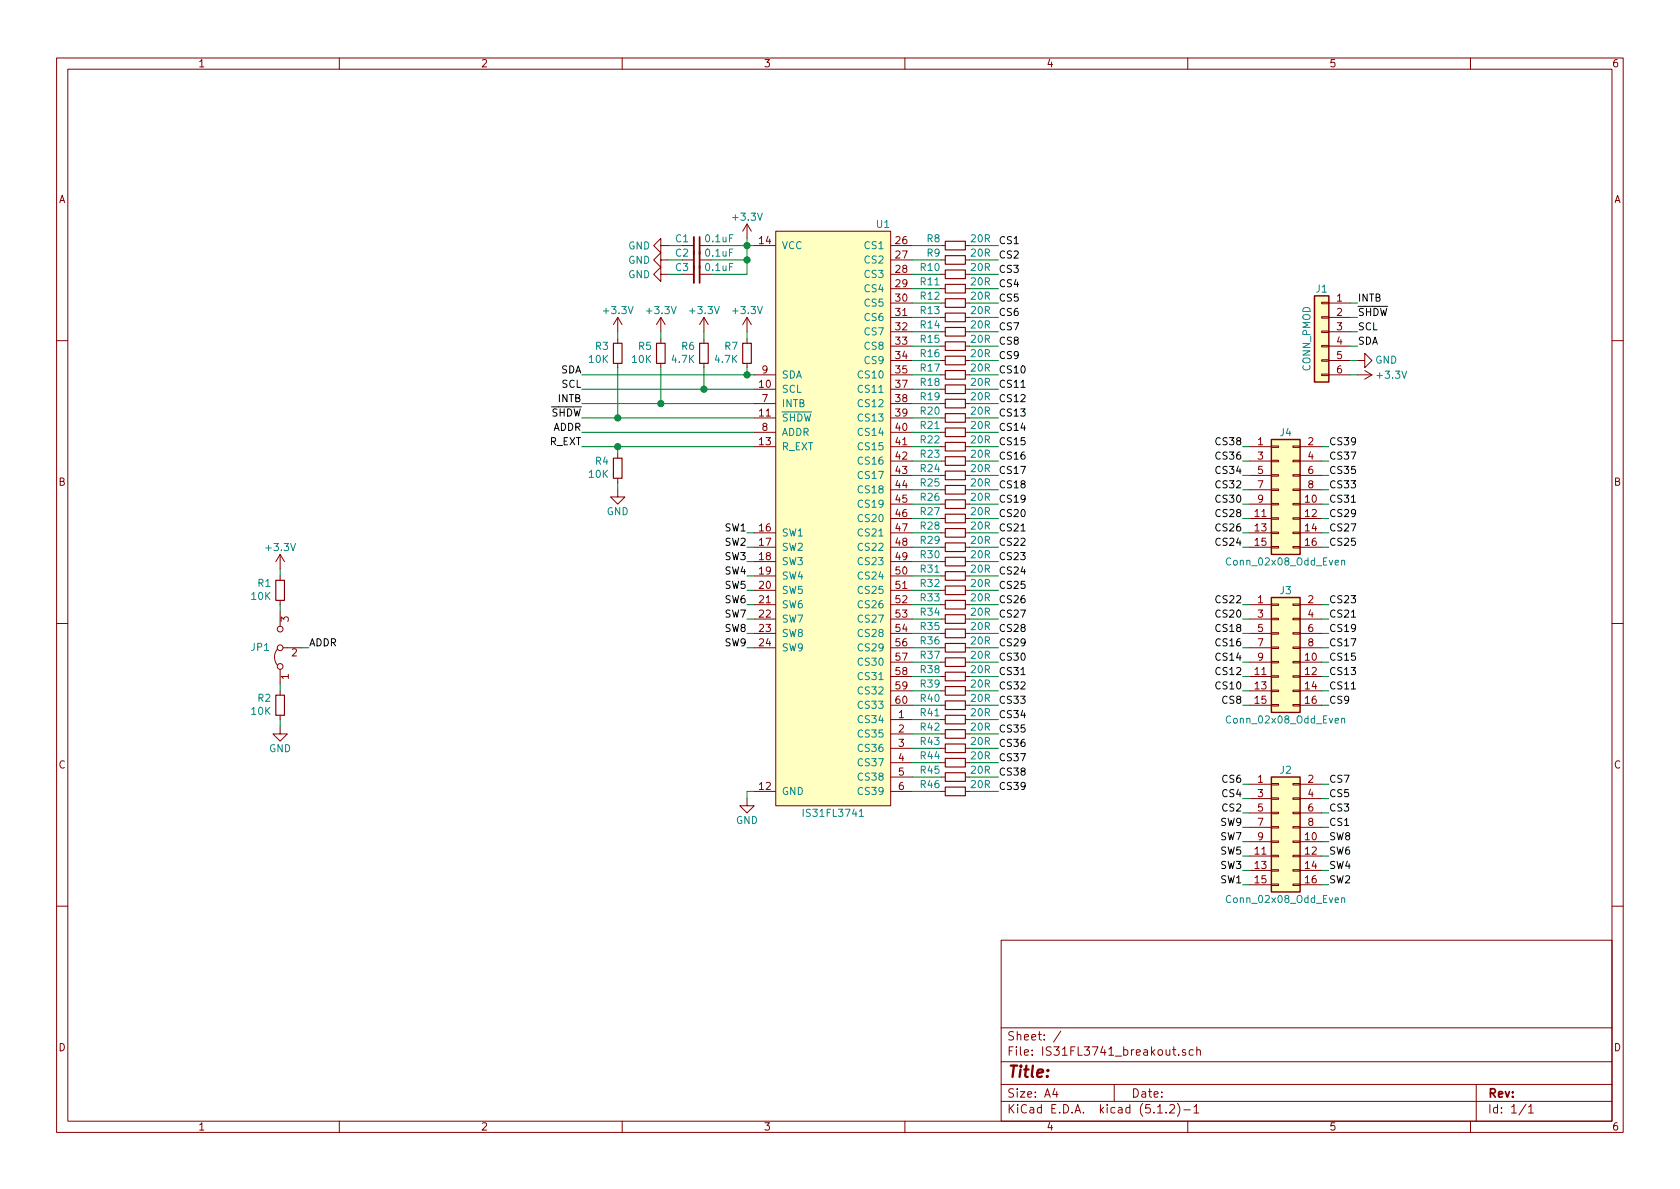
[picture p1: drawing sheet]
EESchema Schematic File Version 4
EELAYER 29 0
EELAYER END
$Descr A4 11693 8268
encoding utf-8
Sheet 1 1
Title ""
Date ""
Rev ""
Comp ""
Comment1 ""
Comment2 ""
Comment3 ""
Comment4 ""
$EndDescr
$Comp
L Driver_LED_Extra:IS31FL3741 U1
U 1 1
P 5800 3500
F 0 "U1" H 6200 5450 50  0000 R CNN
F 1 "IS31FL3741" H 5800 1350 50  0000 C CNN
F 2 "Package_DFN_QFN_Extra:QFN-60_EP_7x7_Pitch0.4mm" H 5800 3500 50  0001 C CNN
F 3 "http://ams.issi.com/WW/pdf/IS31FL3741.pdf" H 5800 3500 50  0001 C CNN
	1    5800 3500
	1    0    0    -1  
$EndComp
Wire Wire Line
	5250 5500 5200 5500
Wire Wire Line
	5200 5500 5200 5550
$Comp
L power:GND #PWR012
U 1 1
P 5200 5550
F 0 "#PWR012" H 5200 5300 50  0001 C CNN
F 1 "GND" H 5200 5400 50  0000 C CNN
F 2 "" H 5200 5550 50  0001 C CNN
F 3 "" H 5200 5550 50  0001 C CNN
	1    5200 5550
	1    0    0    -1  
$EndComp
Wire Wire Line
	5250 1700 5200 1700
Wire Wire Line
	5200 1700 5200 1650
Connection ~ 5200 1700
$Comp
L power:+3.3V #PWR010
U 1 1
P 5200 1650
F 0 "#PWR010" H 5200 1500 50  0001 C CNN
F 1 "+3.3V" H 5200 1800 50  0000 C CNN
F 2 "" H 5200 1650 50  0001 C CNN
F 3 "" H 5200 1650 50  0001 C CNN
	1    5200 1650
	1    0    0    -1  
$EndComp
$Comp
L Device:C_Small C1
U 1 1
P 4850 1700
F 0 "C1" V 4800 1650 50  0000 R CNN
F 1 "0.1uF" V 4800 1750 50  0000 L CNN
F 2 "Capacitor_SMD:C_0603_1608Metric" H 4850 1700 50  0001 C CNN
F 3 "~" H 4850 1700 50  0001 C CNN
	1    4850 1700
	0    1    1    0   
$EndComp
Wire Wire Line
	4950 1700 5200 1700
Wire Wire Line
	4750 1700 4650 1700
$Comp
L power:GND #PWR06
U 1 1
P 4650 1700
F 0 "#PWR06" H 4650 1450 50  0001 C CNN
F 1 "GND" V 4650 1500 50  0000 C CNN
F 2 "" H 4650 1700 50  0001 C CNN
F 3 "" H 4650 1700 50  0001 C CNN
	1    4650 1700
	0    1    1    0   
$EndComp
$Comp
L Device:C_Small C2
U 1 1
P 4850 1800
F 0 "C2" V 4800 1750 50  0000 R CNN
F 1 "0.1uF" V 4800 1850 50  0000 L CNN
F 2 "Capacitor_SMD:C_0603_1608Metric" H 4850 1800 50  0001 C CNN
F 3 "~" H 4850 1800 50  0001 C CNN
	1    4850 1800
	0    1    1    0   
$EndComp
Wire Wire Line
	4950 1800 5200 1800
Wire Wire Line
	4750 1800 4650 1800
$Comp
L power:GND #PWR07
U 1 1
P 4650 1800
F 0 "#PWR07" H 4650 1550 50  0001 C CNN
F 1 "GND" V 4650 1600 50  0000 C CNN
F 2 "" H 4650 1800 50  0001 C CNN
F 3 "" H 4650 1800 50  0001 C CNN
	1    4650 1800
	0    1    1    0   
$EndComp
$Comp
L Device:C_Small C3
U 1 1
P 4850 1900
F 0 "C3" V 4800 1850 50  0000 R CNN
F 1 "0.1uF" V 4800 1950 50  0000 L CNN
F 2 "Capacitor_SMD:C_0603_1608Metric" H 4850 1900 50  0001 C CNN
F 3 "~" H 4850 1900 50  0001 C CNN
	1    4850 1900
	0    1    1    0   
$EndComp
Wire Wire Line
	4950 1900 5200 1900
Wire Wire Line
	4750 1900 4650 1900
$Comp
L power:GND #PWR08
U 1 1
P 4650 1900
F 0 "#PWR08" H 4650 1650 50  0001 C CNN
F 1 "GND" V 4650 1700 50  0000 C CNN
F 2 "" H 4650 1900 50  0001 C CNN
F 3 "" H 4650 1900 50  0001 C CNN
	1    4650 1900
	0    1    1    0   
$EndComp
Wire Wire Line
	5200 1900 5200 1800
Wire Wire Line
	5200 1800 5200 1700
Connection ~ 5200 1800
Wire Wire Line
	5250 2600 5200 2600
Text Label 4050 2600 2    50   ~ 0
SDA
Wire Wire Line
	5250 2700 4900 2700
Wire Wire Line
	5250 2800 4600 2800
Wire Wire Line
	5250 2900 4300 2900
Wire Wire Line
	5250 3100 4300 3100
Text Label 4050 2700 2    50   ~ 0
SCL
Text Label 4050 2800 2    50   ~ 0
INTB
Text Label 4050 2900 2    50   ~ 0
~SHDW~
Text Label 4050 3100 2    50   ~ 0
R_EXT
Wire Wire Line
	5200 2600 5200 2550
Connection ~ 5200 2600
Wire Wire Line
	5200 2600 4050 2600
$Comp
L Device:R_Small R7
U 1 1
P 5200 2450
F 0 "R7" H 5142 2404 50  0000 R CNN
F 1 "4.7K" H 5142 2495 50  0000 R CNN
F 2 "Resistor_SMD:R_0603_1608Metric" H 5200 2450 50  0001 C CNN
F 3 "~" H 5200 2450 50  0001 C CNN
	1    5200 2450
	1    0    0    1   
$EndComp
$Comp
L Device:R_Small R6
U 1 1
P 4900 2450
F 0 "R6" H 4842 2404 50  0000 R CNN
F 1 "4.7K" H 4842 2495 50  0000 R CNN
F 2 "Resistor_SMD:R_0603_1608Metric" H 4900 2450 50  0001 C CNN
F 3 "~" H 4900 2450 50  0001 C CNN
	1    4900 2450
	1    0    0    1   
$EndComp
$Comp
L Device:R_Small R5
U 1 1
P 4600 2450
F 0 "R5" H 4542 2404 50  0000 R CNN
F 1 "10K" H 4542 2495 50  0000 R CNN
F 2 "Resistor_SMD:R_0603_1608Metric" H 4600 2450 50  0001 C CNN
F 3 "~" H 4600 2450 50  0001 C CNN
	1    4600 2450
	1    0    0    1   
$EndComp
Wire Wire Line
	4900 2550 4900 2700
Connection ~ 4900 2700
Wire Wire Line
	4900 2700 4050 2700
Wire Wire Line
	4600 2550 4600 2800
Connection ~ 4600 2800
Wire Wire Line
	4600 2800 4050 2800
Wire Wire Line
	4600 2350 4600 2300
Wire Wire Line
	4900 2350 4900 2300
Wire Wire Line
	5200 2350 5200 2300
$Comp
L power:+3.3V #PWR011
U 1 1
P 5200 2300
F 0 "#PWR011" H 5200 2150 50  0001 C CNN
F 1 "+3.3V" H 5200 2450 50  0000 C CNN
F 2 "" H 5200 2300 50  0001 C CNN
F 3 "" H 5200 2300 50  0001 C CNN
	1    5200 2300
	1    0    0    -1  
$EndComp
$Comp
L power:+3.3V #PWR09
U 1 1
P 4900 2300
F 0 "#PWR09" H 4900 2150 50  0001 C CNN
F 1 "+3.3V" H 4900 2450 50  0000 C CNN
F 2 "" H 4900 2300 50  0001 C CNN
F 3 "" H 4900 2300 50  0001 C CNN
	1    4900 2300
	1    0    0    -1  
$EndComp
$Comp
L power:+3.3V #PWR05
U 1 1
P 4600 2300
F 0 "#PWR05" H 4600 2150 50  0001 C CNN
F 1 "+3.3V" H 4600 2450 50  0000 C CNN
F 2 "" H 4600 2300 50  0001 C CNN
F 3 "" H 4600 2300 50  0001 C CNN
	1    4600 2300
	1    0    0    -1  
$EndComp
$Comp
L Device:R_Small R3
U 1 1
P 4300 2450
F 0 "R3" H 4242 2404 50  0000 R CNN
F 1 "10K" H 4242 2495 50  0000 R CNN
F 2 "Resistor_SMD:R_0603_1608Metric" H 4300 2450 50  0001 C CNN
F 3 "~" H 4300 2450 50  0001 C CNN
	1    4300 2450
	1    0    0    1   
$EndComp
Wire Wire Line
	4300 2550 4300 2900
Connection ~ 4300 2900
Wire Wire Line
	4300 2900 4050 2900
Wire Wire Line
	4300 2350 4300 2300
$Comp
L power:+3.3V #PWR03
U 1 1
P 4300 2300
F 0 "#PWR03" H 4300 2150 50  0001 C CNN
F 1 "+3.3V" H 4300 2450 50  0000 C CNN
F 2 "" H 4300 2300 50  0001 C CNN
F 3 "" H 4300 2300 50  0001 C CNN
	1    4300 2300
	1    0    0    -1  
$EndComp
$Comp
L Device:R_Small R4
U 1 1
P 4300 3250
F 0 "R4" H 4242 3204 50  0000 R CNN
F 1 "10K" H 4242 3295 50  0000 R CNN
F 2 "Resistor_SMD:R_0603_1608Metric" H 4300 3250 50  0001 C CNN
F 3 "~" H 4300 3250 50  0001 C CNN
	1    4300 3250
	1    0    0    1   
$EndComp
$Comp
L Device:R_Small R2
U 1 1
P 1950 4900
F 0 "R2" H 1892 4854 50  0000 R CNN
F 1 "10K" H 1892 4945 50  0000 R CNN
F 2 "Resistor_SMD:R_0603_1608Metric" H 1950 4900 50  0001 C CNN
F 3 "~" H 1950 4900 50  0001 C CNN
	1    1950 4900
	1    0    0    1   
$EndComp
Wire Wire Line
	1950 4800 1950 4750
Wire Wire Line
	4300 3150 4300 3100
Connection ~ 4300 3100
Wire Wire Line
	4300 3100 4050 3100
$Comp
L power:GND #PWR04
U 1 1
P 4300 3400
F 0 "#PWR04" H 4300 3150 50  0001 C CNN
F 1 "GND" H 4300 3250 50  0000 C CNN
F 2 "" H 4300 3400 50  0001 C CNN
F 3 "" H 4300 3400 50  0001 C CNN
	1    4300 3400
	1    0    0    -1  
$EndComp
$Comp
L power:GND #PWR02
U 1 1
P 1950 5050
F 0 "#PWR02" H 1950 4800 50  0001 C CNN
F 1 "GND" H 1950 4900 50  0000 C CNN
F 2 "" H 1950 5050 50  0001 C CNN
F 3 "" H 1950 5050 50  0001 C CNN
	1    1950 5050
	-1   0    0    -1  
$EndComp
Wire Wire Line
	1950 5000 1950 5050
Wire Wire Line
	4300 3350 4300 3400
Wire Wire Line
	5250 3700 5200 3700
Wire Wire Line
	5250 3800 5200 3800
Wire Wire Line
	5250 3900 5200 3900
Wire Wire Line
	5250 4000 5200 4000
Wire Wire Line
	5250 4100 5200 4100
Wire Wire Line
	5250 4200 5200 4200
Wire Wire Line
	5250 4300 5200 4300
Wire Wire Line
	5250 4400 5200 4400
Wire Wire Line
	5250 4500 5200 4500
Text Label 5200 3700 2    50   ~ 0
SW1
Text Label 5200 3800 2    50   ~ 0
SW2
Text Label 5200 3900 2    50   ~ 0
SW3
Text Label 5200 4000 2    50   ~ 0
SW4
Text Label 5200 4100 2    50   ~ 0
SW5
Text Label 5200 4200 2    50   ~ 0
SW6
Text Label 5200 4300 2    50   ~ 0
SW7
Text Label 5200 4400 2    50   ~ 0
SW8
Text Label 5200 4500 2    50   ~ 0
SW9
$Comp
L Device:R_Small R8
U 1 1
P 6650 1700
F 0 "R8" V 6600 1600 50  0000 R CNN
F 1 "20R" V 6600 1800 50  0000 L CNN
F 2 "Resistor_SMD:R_0603_1608Metric" H 6650 1700 50  0001 C CNN
F 3 "~" H 6650 1700 50  0001 C CNN
	1    6650 1700
	0    1    1    0   
$EndComp
Wire Wire Line
	6350 1700 6550 1700
Wire Wire Line
	6750 1700 6950 1700
Wire Wire Line
	6350 1800 6550 1800
Wire Wire Line
	6350 1900 6550 1900
Wire Wire Line
	6350 2000 6550 2000
Wire Wire Line
	6350 2100 6550 2100
Wire Wire Line
	6350 2200 6550 2200
Wire Wire Line
	6350 2300 6550 2300
Wire Wire Line
	6350 2400 6550 2400
Wire Wire Line
	6350 2500 6550 2500
Wire Wire Line
	6350 2600 6550 2600
Wire Wire Line
	6350 2700 6550 2700
Wire Wire Line
	6350 2800 6550 2800
Wire Wire Line
	6350 2900 6550 2900
Wire Wire Line
	6350 3000 6550 3000
Wire Wire Line
	6350 3100 6550 3100
Wire Wire Line
	6350 3200 6550 3200
Wire Wire Line
	6350 3300 6550 3300
Wire Wire Line
	6350 3400 6550 3400
Wire Wire Line
	6350 3500 6550 3500
Wire Wire Line
	6350 3600 6550 3600
Wire Wire Line
	6350 3700 6550 3700
Wire Wire Line
	6350 3800 6550 3800
Wire Wire Line
	6350 3900 6550 3900
Wire Wire Line
	6350 4000 6550 4000
Wire Wire Line
	6350 4100 6550 4100
Wire Wire Line
	6350 4200 6550 4200
Wire Wire Line
	6350 4300 6550 4300
Wire Wire Line
	6350 4400 6550 4400
Wire Wire Line
	6350 4500 6550 4500
Wire Wire Line
	6350 4600 6550 4600
Wire Wire Line
	6350 4700 6550 4700
Wire Wire Line
	6350 4800 6550 4800
Wire Wire Line
	6350 4900 6550 4900
Wire Wire Line
	6350 5000 6550 5000
Wire Wire Line
	6350 5100 6550 5100
Wire Wire Line
	6350 5200 6550 5200
Wire Wire Line
	6350 5300 6550 5300
Wire Wire Line
	6350 5400 6550 5400
Wire Wire Line
	6350 5500 6550 5500
Wire Wire Line
	6750 1800 6950 1800
Wire Wire Line
	6750 1900 6950 1900
Wire Wire Line
	6750 2000 6950 2000
Wire Wire Line
	6750 2100 6950 2100
Wire Wire Line
	6750 2200 6950 2200
Wire Wire Line
	6750 2300 6950 2300
Wire Wire Line
	6750 2400 6950 2400
Wire Wire Line
	6750 2500 6950 2500
Wire Wire Line
	6750 2600 6950 2600
Wire Wire Line
	6750 2700 6950 2700
Wire Wire Line
	6750 2800 6950 2800
Wire Wire Line
	6750 2900 6950 2900
Wire Wire Line
	6750 3000 6950 3000
Wire Wire Line
	6750 3100 6950 3100
Wire Wire Line
	6750 3200 6950 3200
Wire Wire Line
	6750 3300 6950 3300
Wire Wire Line
	6750 3400 6950 3400
Wire Wire Line
	6750 3500 6950 3500
Wire Wire Line
	6750 3600 6950 3600
Wire Wire Line
	6750 3700 6950 3700
Wire Wire Line
	6750 3800 6950 3800
Wire Wire Line
	6750 3900 6950 3900
Wire Wire Line
	6750 4000 6950 4000
Wire Wire Line
	6750 4100 6950 4100
Wire Wire Line
	6750 4200 6950 4200
Wire Wire Line
	6750 4300 6950 4300
Wire Wire Line
	6750 4400 6950 4400
Wire Wire Line
	6750 4500 6950 4500
Wire Wire Line
	6750 4600 6950 4600
Wire Wire Line
	6750 4700 6950 4700
Wire Wire Line
	6750 4800 6950 4800
Wire Wire Line
	6750 4900 6950 4900
Wire Wire Line
	6750 5000 6950 5000
Wire Wire Line
	6750 5100 6950 5100
Wire Wire Line
	6750 5200 6950 5200
Wire Wire Line
	6750 5300 6950 5300
Wire Wire Line
	6750 5400 6950 5400
Wire Wire Line
	6750 5500 6950 5500
Text Label 6950 1700 0    50   ~ 0
CS1
Text Label 6950 1800 0    50   ~ 0
CS2
Text Label 6950 1900 0    50   ~ 0
CS3
Text Label 6950 2000 0    50   ~ 0
CS4
Text Label 6950 2100 0    50   ~ 0
CS5
Text Label 6950 2200 0    50   ~ 0
CS6
Text Label 6950 2300 0    50   ~ 0
CS7
Text Label 6950 2400 0    50   ~ 0
CS8
Text Label 6950 2500 0    50   ~ 0
CS9
Text Label 6950 2600 0    50   ~ 0
CS10
Text Label 6950 2700 0    50   ~ 0
CS11
Text Label 6950 2800 0    50   ~ 0
CS12
Text Label 6950 2900 0    50   ~ 0
CS13
Text Label 6950 3000 0    50   ~ 0
CS14
Text Label 6950 3100 0    50   ~ 0
CS15
Text Label 6950 3200 0    50   ~ 0
CS16
Text Label 6950 3300 0    50   ~ 0
CS17
Text Label 6950 3400 0    50   ~ 0
CS18
Text Label 6950 3500 0    50   ~ 0
CS19
Text Label 6950 3600 0    50   ~ 0
CS20
Text Label 6950 3700 0    50   ~ 0
CS21
Text Label 6950 3800 0    50   ~ 0
CS22
Text Label 6950 3900 0    50   ~ 0
CS23
Text Label 6950 4000 0    50   ~ 0
CS24
Text Label 6950 4100 0    50   ~ 0
CS25
Text Label 6950 4200 0    50   ~ 0
CS26
Text Label 6950 4300 0    50   ~ 0
CS27
Text Label 6950 4400 0    50   ~ 0
CS28
Text Label 6950 4500 0    50   ~ 0
CS29
Text Label 6950 4600 0    50   ~ 0
CS30
Text Label 6950 4700 0    50   ~ 0
CS31
Text Label 6950 4800 0    50   ~ 0
CS32
Text Label 6950 4900 0    50   ~ 0
CS33
Text Label 6950 5000 0    50   ~ 0
CS34
Text Label 6950 5100 0    50   ~ 0
CS35
Text Label 6950 5200 0    50   ~ 0
CS36
Text Label 6950 5300 0    50   ~ 0
CS37
Text Label 6950 5400 0    50   ~ 0
CS38
Text Label 6950 5500 0    50   ~ 0
CS39
$Comp
L Device:R_Small R9
U 1 1
P 6650 1800
F 0 "R9" V 6600 1700 50  0000 R CNN
F 1 "20R" V 6600 1900 50  0000 L CNN
F 2 "Resistor_SMD:R_0603_1608Metric" H 6650 1800 50  0001 C CNN
F 3 "~" H 6650 1800 50  0001 C CNN
	1    6650 1800
	0    1    1    0   
$EndComp
$Comp
L Device:R_Small R10
U 1 1
P 6650 1900
F 0 "R10" V 6600 1800 50  0000 R CNN
F 1 "20R" V 6600 2000 50  0000 L CNN
F 2 "Resistor_SMD:R_0603_1608Metric" H 6650 1900 50  0001 C CNN
F 3 "~" H 6650 1900 50  0001 C CNN
	1    6650 1900
	0    1    1    0   
$EndComp
$Comp
L Device:R_Small R11
U 1 1
P 6650 2000
F 0 "R11" V 6600 1900 50  0000 R CNN
F 1 "20R" V 6600 2100 50  0000 L CNN
F 2 "Resistor_SMD:R_0603_1608Metric" H 6650 2000 50  0001 C CNN
F 3 "~" H 6650 2000 50  0001 C CNN
	1    6650 2000
	0    1    1    0   
$EndComp
$Comp
L Device:R_Small R12
U 1 1
P 6650 2100
F 0 "R12" V 6600 2000 50  0000 R CNN
F 1 "20R" V 6600 2200 50  0000 L CNN
F 2 "Resistor_SMD:R_0603_1608Metric" H 6650 2100 50  0001 C CNN
F 3 "~" H 6650 2100 50  0001 C CNN
	1    6650 2100
	0    1    1    0   
$EndComp
$Comp
L Device:R_Small R13
U 1 1
P 6650 2200
F 0 "R13" V 6600 2100 50  0000 R CNN
F 1 "20R" V 6600 2300 50  0000 L CNN
F 2 "Resistor_SMD:R_0603_1608Metric" H 6650 2200 50  0001 C CNN
F 3 "~" H 6650 2200 50  0001 C CNN
	1    6650 2200
	0    1    1    0   
$EndComp
$Comp
L Device:R_Small R14
U 1 1
P 6650 2300
F 0 "R14" V 6600 2200 50  0000 R CNN
F 1 "20R" V 6600 2400 50  0000 L CNN
F 2 "Resistor_SMD:R_0603_1608Metric" H 6650 2300 50  0001 C CNN
F 3 "~" H 6650 2300 50  0001 C CNN
	1    6650 2300
	0    1    1    0   
$EndComp
$Comp
L Device:R_Small R15
U 1 1
P 6650 2400
F 0 "R15" V 6600 2300 50  0000 R CNN
F 1 "20R" V 6600 2500 50  0000 L CNN
F 2 "Resistor_SMD:R_0603_1608Metric" H 6650 2400 50  0001 C CNN
F 3 "~" H 6650 2400 50  0001 C CNN
	1    6650 2400
	0    1    1    0   
$EndComp
$Comp
L Device:R_Small R16
U 1 1
P 6650 2500
F 0 "R16" V 6600 2400 50  0000 R CNN
F 1 "20R" V 6600 2600 50  0000 L CNN
F 2 "Resistor_SMD:R_0603_1608Metric" H 6650 2500 50  0001 C CNN
F 3 "~" H 6650 2500 50  0001 C CNN
	1    6650 2500
	0    1    1    0   
$EndComp
$Comp
L Device:R_Small R17
U 1 1
P 6650 2600
F 0 "R17" V 6600 2500 50  0000 R CNN
F 1 "20R" V 6600 2700 50  0000 L CNN
F 2 "Resistor_SMD:R_0603_1608Metric" H 6650 2600 50  0001 C CNN
F 3 "~" H 6650 2600 50  0001 C CNN
	1    6650 2600
	0    1    1    0   
$EndComp
$Comp
L Device:R_Small R18
U 1 1
P 6650 2700
F 0 "R18" V 6600 2600 50  0000 R CNN
F 1 "20R" V 6600 2800 50  0000 L CNN
F 2 "Resistor_SMD:R_0603_1608Metric" H 6650 2700 50  0001 C CNN
F 3 "~" H 6650 2700 50  0001 C CNN
	1    6650 2700
	0    1    1    0   
$EndComp
$Comp
L Device:R_Small R19
U 1 1
P 6650 2800
F 0 "R19" V 6600 2700 50  0000 R CNN
F 1 "20R" V 6600 2900 50  0000 L CNN
F 2 "Resistor_SMD:R_0603_1608Metric" H 6650 2800 50  0001 C CNN
F 3 "~" H 6650 2800 50  0001 C CNN
	1    6650 2800
	0    1    1    0   
$EndComp
$Comp
L Device:R_Small R20
U 1 1
P 6650 2900
F 0 "R20" V 6600 2800 50  0000 R CNN
F 1 "20R" V 6600 3000 50  0000 L CNN
F 2 "Resistor_SMD:R_0603_1608Metric" H 6650 2900 50  0001 C CNN
F 3 "~" H 6650 2900 50  0001 C CNN
	1    6650 2900
	0    1    1    0   
$EndComp
$Comp
L Device:R_Small R21
U 1 1
P 6650 3000
F 0 "R21" V 6600 2900 50  0000 R CNN
F 1 "20R" V 6600 3100 50  0000 L CNN
F 2 "Resistor_SMD:R_0603_1608Metric" H 6650 3000 50  0001 C CNN
F 3 "~" H 6650 3000 50  0001 C CNN
	1    6650 3000
	0    1    1    0   
$EndComp
$Comp
L Device:R_Small R22
U 1 1
P 6650 3100
F 0 "R22" V 6600 3000 50  0000 R CNN
F 1 "20R" V 6600 3200 50  0000 L CNN
F 2 "Resistor_SMD:R_0603_1608Metric" H 6650 3100 50  0001 C CNN
F 3 "~" H 6650 3100 50  0001 C CNN
	1    6650 3100
	0    1    1    0   
$EndComp
$Comp
L Device:R_Small R23
U 1 1
P 6650 3200
F 0 "R23" V 6600 3100 50  0000 R CNN
F 1 "20R" V 6600 3300 50  0000 L CNN
F 2 "Resistor_SMD:R_0603_1608Metric" H 6650 3200 50  0001 C CNN
F 3 "~" H 6650 3200 50  0001 C CNN
	1    6650 3200
	0    1    1    0   
$EndComp
$Comp
L Device:R_Small R24
U 1 1
P 6650 3300
F 0 "R24" V 6600 3200 50  0000 R CNN
F 1 "20R" V 6600 3400 50  0000 L CNN
F 2 "Resistor_SMD:R_0603_1608Metric" H 6650 3300 50  0001 C CNN
F 3 "~" H 6650 3300 50  0001 C CNN
	1    6650 3300
	0    1    1    0   
$EndComp
$Comp
L Device:R_Small R25
U 1 1
P 6650 3400
F 0 "R25" V 6600 3300 50  0000 R CNN
F 1 "20R" V 6600 3500 50  0000 L CNN
F 2 "Resistor_SMD:R_0603_1608Metric" H 6650 3400 50  0001 C CNN
F 3 "~" H 6650 3400 50  0001 C CNN
	1    6650 3400
	0    1    1    0   
$EndComp
$Comp
L Device:R_Small R26
U 1 1
P 6650 3500
F 0 "R26" V 6600 3400 50  0000 R CNN
F 1 "20R" V 6600 3600 50  0000 L CNN
F 2 "Resistor_SMD:R_0603_1608Metric" H 6650 3500 50  0001 C CNN
F 3 "~" H 6650 3500 50  0001 C CNN
	1    6650 3500
	0    1    1    0   
$EndComp
$Comp
L Device:R_Small R27
U 1 1
P 6650 3600
F 0 "R27" V 6600 3500 50  0000 R CNN
F 1 "20R" V 6600 3700 50  0000 L CNN
F 2 "Resistor_SMD:R_0603_1608Metric" H 6650 3600 50  0001 C CNN
F 3 "~" H 6650 3600 50  0001 C CNN
	1    6650 3600
	0    1    1    0   
$EndComp
$Comp
L Device:R_Small R28
U 1 1
P 6650 3700
F 0 "R28" V 6600 3600 50  0000 R CNN
F 1 "20R" V 6600 3800 50  0000 L CNN
F 2 "Resistor_SMD:R_0603_1608Metric" H 6650 3700 50  0001 C CNN
F 3 "~" H 6650 3700 50  0001 C CNN
	1    6650 3700
	0    1    1    0   
$EndComp
$Comp
L Device:R_Small R29
U 1 1
P 6650 3800
F 0 "R29" V 6600 3700 50  0000 R CNN
F 1 "20R" V 6600 3900 50  0000 L CNN
F 2 "Resistor_SMD:R_0603_1608Metric" H 6650 3800 50  0001 C CNN
F 3 "~" H 6650 3800 50  0001 C CNN
	1    6650 3800
	0    1    1    0   
$EndComp
$Comp
L Device:R_Small R30
U 1 1
P 6650 3900
F 0 "R30" V 6600 3800 50  0000 R CNN
F 1 "20R" V 6600 4000 50  0000 L CNN
F 2 "Resistor_SMD:R_0603_1608Metric" H 6650 3900 50  0001 C CNN
F 3 "~" H 6650 3900 50  0001 C CNN
	1    6650 3900
	0    1    1    0   
$EndComp
$Comp
L Device:R_Small R31
U 1 1
P 6650 4000
F 0 "R31" V 6600 3900 50  0000 R CNN
F 1 "20R" V 6600 4100 50  0000 L CNN
F 2 "Resistor_SMD:R_0603_1608Metric" H 6650 4000 50  0001 C CNN
F 3 "~" H 6650 4000 50  0001 C CNN
	1    6650 4000
	0    1    1    0   
$EndComp
$Comp
L Device:R_Small R32
U 1 1
P 6650 4100
F 0 "R32" V 6600 4000 50  0000 R CNN
F 1 "20R" V 6600 4200 50  0000 L CNN
F 2 "Resistor_SMD:R_0603_1608Metric" H 6650 4100 50  0001 C CNN
F 3 "~" H 6650 4100 50  0001 C CNN
	1    6650 4100
	0    1    1    0   
$EndComp
$Comp
L Device:R_Small R33
U 1 1
P 6650 4200
F 0 "R33" V 6600 4100 50  0000 R CNN
F 1 "20R" V 6600 4300 50  0000 L CNN
F 2 "Resistor_SMD:R_0603_1608Metric" H 6650 4200 50  0001 C CNN
F 3 "~" H 6650 4200 50  0001 C CNN
	1    6650 4200
	0    1    1    0   
$EndComp
$Comp
L Device:R_Small R34
U 1 1
P 6650 4300
F 0 "R34" V 6600 4200 50  0000 R CNN
F 1 "20R" V 6600 4400 50  0000 L CNN
F 2 "Resistor_SMD:R_0603_1608Metric" H 6650 4300 50  0001 C CNN
F 3 "~" H 6650 4300 50  0001 C CNN
	1    6650 4300
	0    1    1    0   
$EndComp
$Comp
L Device:R_Small R35
U 1 1
P 6650 4400
F 0 "R35" V 6600 4300 50  0000 R CNN
F 1 "20R" V 6600 4500 50  0000 L CNN
F 2 "Resistor_SMD:R_0603_1608Metric" H 6650 4400 50  0001 C CNN
F 3 "~" H 6650 4400 50  0001 C CNN
	1    6650 4400
	0    1    1    0   
$EndComp
$Comp
L Device:R_Small R36
U 1 1
P 6650 4500
F 0 "R36" V 6600 4400 50  0000 R CNN
F 1 "20R" V 6600 4600 50  0000 L CNN
F 2 "Resistor_SMD:R_0603_1608Metric" H 6650 4500 50  0001 C CNN
F 3 "~" H 6650 4500 50  0001 C CNN
	1    6650 4500
	0    1    1    0   
$EndComp
$Comp
L Device:R_Small R37
U 1 1
P 6650 4600
F 0 "R37" V 6600 4500 50  0000 R CNN
F 1 "20R" V 6600 4700 50  0000 L CNN
F 2 "Resistor_SMD:R_0603_1608Metric" H 6650 4600 50  0001 C CNN
F 3 "~" H 6650 4600 50  0001 C CNN
	1    6650 4600
	0    1    1    0   
$EndComp
$Comp
L Device:R_Small R38
U 1 1
P 6650 4700
F 0 "R38" V 6600 4600 50  0000 R CNN
F 1 "20R" V 6600 4800 50  0000 L CNN
F 2 "Resistor_SMD:R_0603_1608Metric" H 6650 4700 50  0001 C CNN
F 3 "~" H 6650 4700 50  0001 C CNN
	1    6650 4700
	0    1    1    0   
$EndComp
$Comp
L Device:R_Small R39
U 1 1
P 6650 4800
F 0 "R39" V 6600 4700 50  0000 R CNN
F 1 "20R" V 6600 4900 50  0000 L CNN
F 2 "Resistor_SMD:R_0603_1608Metric" H 6650 4800 50  0001 C CNN
F 3 "~" H 6650 4800 50  0001 C CNN
	1    6650 4800
	0    1    1    0   
$EndComp
$Comp
L Device:R_Small R40
U 1 1
P 6650 4900
F 0 "R40" V 6600 4800 50  0000 R CNN
F 1 "20R" V 6600 5000 50  0000 L CNN
F 2 "Resistor_SMD:R_0603_1608Metric" H 6650 4900 50  0001 C CNN
F 3 "~" H 6650 4900 50  0001 C CNN
	1    6650 4900
	0    1    1    0   
$EndComp
$Comp
L Device:R_Small R41
U 1 1
P 6650 5000
F 0 "R41" V 6600 4900 50  0000 R CNN
F 1 "20R" V 6600 5100 50  0000 L CNN
F 2 "Resistor_SMD:R_0603_1608Metric" H 6650 5000 50  0001 C CNN
F 3 "~" H 6650 5000 50  0001 C CNN
	1    6650 5000
	0    1    1    0   
$EndComp
$Comp
L Device:R_Small R42
U 1 1
P 6650 5100
F 0 "R42" V 6600 5000 50  0000 R CNN
F 1 "20R" V 6600 5200 50  0000 L CNN
F 2 "Resistor_SMD:R_0603_1608Metric" H 6650 5100 50  0001 C CNN
F 3 "~" H 6650 5100 50  0001 C CNN
	1    6650 5100
	0    1    1    0   
$EndComp
$Comp
L Device:R_Small R43
U 1 1
P 6650 5200
F 0 "R43" V 6600 5100 50  0000 R CNN
F 1 "20R" V 6600 5300 50  0000 L CNN
F 2 "Resistor_SMD:R_0603_1608Metric" H 6650 5200 50  0001 C CNN
F 3 "~" H 6650 5200 50  0001 C CNN
	1    6650 5200
	0    1    1    0   
$EndComp
$Comp
L Device:R_Small R44
U 1 1
P 6650 5300
F 0 "R44" V 6600 5200 50  0000 R CNN
F 1 "20R" V 6600 5400 50  0000 L CNN
F 2 "Resistor_SMD:R_0603_1608Metric" H 6650 5300 50  0001 C CNN
F 3 "~" H 6650 5300 50  0001 C CNN
	1    6650 5300
	0    1    1    0   
$EndComp
$Comp
L Device:R_Small R45
U 1 1
P 6650 5400
F 0 "R45" V 6600 5300 50  0000 R CNN
F 1 "20R" V 6600 5500 50  0000 L CNN
F 2 "Resistor_SMD:R_0603_1608Metric" H 6650 5400 50  0001 C CNN
F 3 "~" H 6650 5400 50  0001 C CNN
	1    6650 5400
	0    1    1    0   
$EndComp
$Comp
L Device:R_Small R46
U 1 1
P 6650 5500
F 0 "R46" V 6600 5400 50  0000 R CNN
F 1 "20R" V 6600 5600 50  0000 L CNN
F 2 "Resistor_SMD:R_0603_1608Metric" H 6650 5500 50  0001 C CNN
F 3 "~" H 6650 5500 50  0001 C CNN
	1    6650 5500
	0    1    1    0   
$EndComp
$Comp
L Device:R_Small R1
U 1 1
P 1950 4100
F 0 "R1" H 1892 4054 50  0000 R CNN
F 1 "10K" H 1892 4145 50  0000 R CNN
F 2 "Resistor_SMD:R_0603_1608Metric" H 1950 4100 50  0001 C CNN
F 3 "~" H 1950 4100 50  0001 C CNN
	1    1950 4100
	1    0    0    1   
$EndComp
Wire Wire Line
	1950 4000 1950 3950
$Comp
L power:+3.3V #PWR01
U 1 1
P 1950 3950
F 0 "#PWR01" H 1950 3800 50  0001 C CNN
F 1 "+3.3V" H 1950 4100 50  0000 C CNN
F 2 "" H 1950 3950 50  0001 C CNN
F 3 "" H 1950 3950 50  0001 C CNN
	1    1950 3950
	-1   0    0    -1  
$EndComp
Wire Wire Line
	1950 4200 1950 4250
$Comp
L Jumper:Jumper_3_Bridged12 JP1
U 1 1
P 1950 4500
F 0 "JP1" V 1950 4567 50  0000 L CNN
F 1 "JP_ADDR" V 1905 4567 50  0001 L CNN
F 2 "Jumper:SolderJumper-3_P1.3mm_Bridged12_RoundedPad1.0x1.5mm" H 1950 4500 50  0001 C CNN
F 3 "~" H 1950 4500 50  0001 C CNN
	1    1950 4500
	0    -1   -1   0   
$EndComp
Wire Wire Line
	4050 3000 5250 3000
Text Label 2150 4500 0    50   ~ 0
ADDR
Text Label 4050 3000 2    50   ~ 0
ADDR
Wire Wire Line
	2150 4500 2100 4500
$Comp
L Connector_Generic:Conn_01x06 J1
U 1 1
P 9200 2300
F 0 "J1" H 9200 2600 50  0000 C CNN
F 1 "CONN_PMOD" V 9300 2250 50  0000 C CNN
F 2 "Connector_PinHeader_2.54mm_Extra:PMODPinHeader_1x06_P2.54mm_Horizontal" H 9200 2300 50  0001 C CNN
F 3 "~" H 9200 2300 50  0001 C CNN
	1    9200 2300
	-1   0    0    -1  
$EndComp
Wire Wire Line
	9400 2100 9450 2100
Wire Wire Line
	9400 2200 9450 2200
Wire Wire Line
	9400 2300 9450 2300
Wire Wire Line
	9400 2400 9450 2400
Wire Wire Line
	9400 2500 9450 2500
Wire Wire Line
	9400 2600 9450 2600
$Comp
L power:GND #PWR013
U 1 1
P 9450 2500
F 0 "#PWR013" H 9450 2250 50  0001 C CNN
F 1 "GND" V 9450 2300 50  0000 C CNN
F 2 "" H 9450 2500 50  0001 C CNN
F 3 "" H 9450 2500 50  0001 C CNN
	1    9450 2500
	0    -1   -1   0   
$EndComp
$Comp
L power:+3.3V #PWR014
U 1 1
P 9450 2600
F 0 "#PWR014" H 9450 2450 50  0001 C CNN
F 1 "+3.3V" V 9450 2950 50  0000 R CNN
F 2 "" H 9450 2600 50  0001 C CNN
F 3 "" H 9450 2600 50  0001 C CNN
	1    9450 2600
	0    1    1    0   
$EndComp
Text Label 9450 2400 0    50   ~ 0
SDA
Text Label 9450 2300 0    50   ~ 0
SCL
Text Label 9450 2100 0    50   ~ 0
INTB
Text Label 9450 2200 0    50   ~ 0
~SHDW~
Text Label 9250 5750 0    50   ~ 0
CS1
Text Label 8650 5650 2    50   ~ 0
CS2
Text Label 9250 5650 0    50   ~ 0
CS3
Text Label 8650 5550 2    50   ~ 0
CS4
Text Label 9250 5550 0    50   ~ 0
CS5
Text Label 8650 5450 2    50   ~ 0
CS6
Text Label 9250 5450 0    50   ~ 0
CS7
Text Label 8650 4900 2    50   ~ 0
CS8
Text Label 9250 4900 0    50   ~ 0
CS9
Text Label 8650 4800 2    50   ~ 0
CS10
Text Label 9250 4800 0    50   ~ 0
CS11
Text Label 8650 4700 2    50   ~ 0
CS12
Text Label 9250 4700 0    50   ~ 0
CS13
Text Label 8650 4600 2    50   ~ 0
CS14
Text Label 9250 4600 0    50   ~ 0
CS15
Text Label 8650 4500 2    50   ~ 0
CS16
Text Label 9250 4500 0    50   ~ 0
CS17
Text Label 8650 4400 2    50   ~ 0
CS18
Text Label 9250 4400 0    50   ~ 0
CS19
Text Label 8650 4300 2    50   ~ 0
CS20
Text Label 9250 4300 0    50   ~ 0
CS21
Text Label 8650 4200 2    50   ~ 0
CS22
Text Label 9250 4200 0    50   ~ 0
CS23
Text Label 8650 3800 2    50   ~ 0
CS24
Text Label 9250 3800 0    50   ~ 0
CS25
Text Label 8650 3700 2    50   ~ 0
CS26
Text Label 9250 3700 0    50   ~ 0
CS27
Text Label 8650 3600 2    50   ~ 0
CS28
Text Label 9250 3600 0    50   ~ 0
CS29
Text Label 8650 3500 2    50   ~ 0
CS30
Text Label 9250 3500 0    50   ~ 0
CS31
Text Label 8650 3400 2    50   ~ 0
CS32
Text Label 9250 3400 0    50   ~ 0
CS33
Text Label 8650 3300 2    50   ~ 0
CS34
Text Label 9250 3300 0    50   ~ 0
CS35
Text Label 8650 3200 2    50   ~ 0
CS36
Text Label 9250 3200 0    50   ~ 0
CS37
Text Label 8650 3100 2    50   ~ 0
CS38
Text Label 9250 3100 0    50   ~ 0
CS39
Text Label 8650 6150 2    50   ~ 0
SW1
Text Label 9250 6150 0    50   ~ 0
SW2
Text Label 8650 6050 2    50   ~ 0
SW3
Text Label 9250 6050 0    50   ~ 0
SW4
Text Label 8650 5950 2    50   ~ 0
SW5
Text Label 9250 5950 0    50   ~ 0
SW6
Text Label 8650 5850 2    50   ~ 0
SW7
Text Label 9250 5850 0    50   ~ 0
SW8
Text Label 8650 5750 2    50   ~ 0
SW9
$Comp
L Connector_Generic:Conn_02x08_Odd_Even J2
U 1 1
P 8900 5750
F 0 "J2" H 8950 6150 50  0000 C CNN
F 1 "Conn_02x08_Odd_Even" H 8950 5250 50  0000 C CNN
F 2 "Connector_PinHeader_2.54mm:PinHeader_2x08_P2.54mm_Vertical" H 8900 5750 50  0001 C CNN
F 3 "~" H 8900 5750 50  0001 C CNN
	1    8900 5750
	1    0    0    -1  
$EndComp
Wire Wire Line
	9200 4900 9250 4900
Wire Wire Line
	9200 5450 9250 5450
Wire Wire Line
	9200 5550 9250 5550
Wire Wire Line
	9200 5650 9250 5650
Wire Wire Line
	8700 5750 8650 5750
Wire Wire Line
	8700 5850 8650 5850
Wire Wire Line
	8700 5950 8650 5950
Wire Wire Line
	8700 6050 8650 6050
Wire Wire Line
	8700 6150 8650 6150
Wire Wire Line
	8650 4900 8700 4900
Wire Wire Line
	8650 5450 8700 5450
Wire Wire Line
	8650 5550 8700 5550
Wire Wire Line
	8650 5650 8700 5650
Wire Wire Line
	9200 5750 9250 5750
Wire Wire Line
	9200 5850 9250 5850
Wire Wire Line
	9200 5950 9250 5950
Wire Wire Line
	9200 6050 9250 6050
Wire Wire Line
	9200 6150 9250 6150
$Comp
L Connector_Generic:Conn_02x08_Odd_Even J3
U 1 1
P 8900 4500
F 0 "J3" H 8950 4900 50  0000 C CNN
F 1 "Conn_02x08_Odd_Even" H 8950 4000 50  0000 C CNN
F 2 "Connector_PinHeader_2.54mm:PinHeader_2x08_P2.54mm_Vertical" H 8900 4500 50  0001 C CNN
F 3 "~" H 8900 4500 50  0001 C CNN
	1    8900 4500
	1    0    0    -1  
$EndComp
Wire Wire Line
	9200 4200 9250 4200
Wire Wire Line
	9200 4300 9250 4300
Wire Wire Line
	9200 4400 9250 4400
Wire Wire Line
	9200 4500 9250 4500
Wire Wire Line
	9200 4600 9250 4600
Wire Wire Line
	9200 4700 9250 4700
Wire Wire Line
	9200 4800 9250 4800
Wire Wire Line
	8650 4200 8700 4200
Wire Wire Line
	8650 4300 8700 4300
Wire Wire Line
	8650 4400 8700 4400
Wire Wire Line
	8650 4500 8700 4500
Wire Wire Line
	8650 4600 8700 4600
Wire Wire Line
	8650 4700 8700 4700
Wire Wire Line
	8650 4800 8700 4800
$Comp
L Connector_Generic:Conn_02x08_Odd_Even J4
U 1 1
P 8900 3400
F 0 "J4" H 8950 3800 50  0000 C CNN
F 1 "Conn_02x08_Odd_Even" H 8950 2900 50  0000 C CNN
F 2 "Connector_PinHeader_2.54mm:PinHeader_2x08_P2.54mm_Vertical" H 8900 3400 50  0001 C CNN
F 3 "~" H 8900 3400 50  0001 C CNN
	1    8900 3400
	1    0    0    -1  
$EndComp
Wire Wire Line
	9200 3100 9250 3100
Wire Wire Line
	9200 3200 9250 3200
Wire Wire Line
	9200 3300 9250 3300
Wire Wire Line
	9200 3400 9250 3400
Wire Wire Line
	9200 3500 9250 3500
Wire Wire Line
	9200 3600 9250 3600
Wire Wire Line
	9200 3700 9250 3700
Wire Wire Line
	9200 3800 9250 3800
Wire Wire Line
	8700 3100 8650 3100
Wire Wire Line
	8700 3200 8650 3200
Wire Wire Line
	8700 3300 8650 3300
Wire Wire Line
	8700 3400 8650 3400
Wire Wire Line
	8700 3500 8650 3500
Wire Wire Line
	8700 3600 8650 3600
Wire Wire Line
	8700 3700 8650 3700
Wire Wire Line
	8700 3800 8650 3800
$EndSCHEMATC
